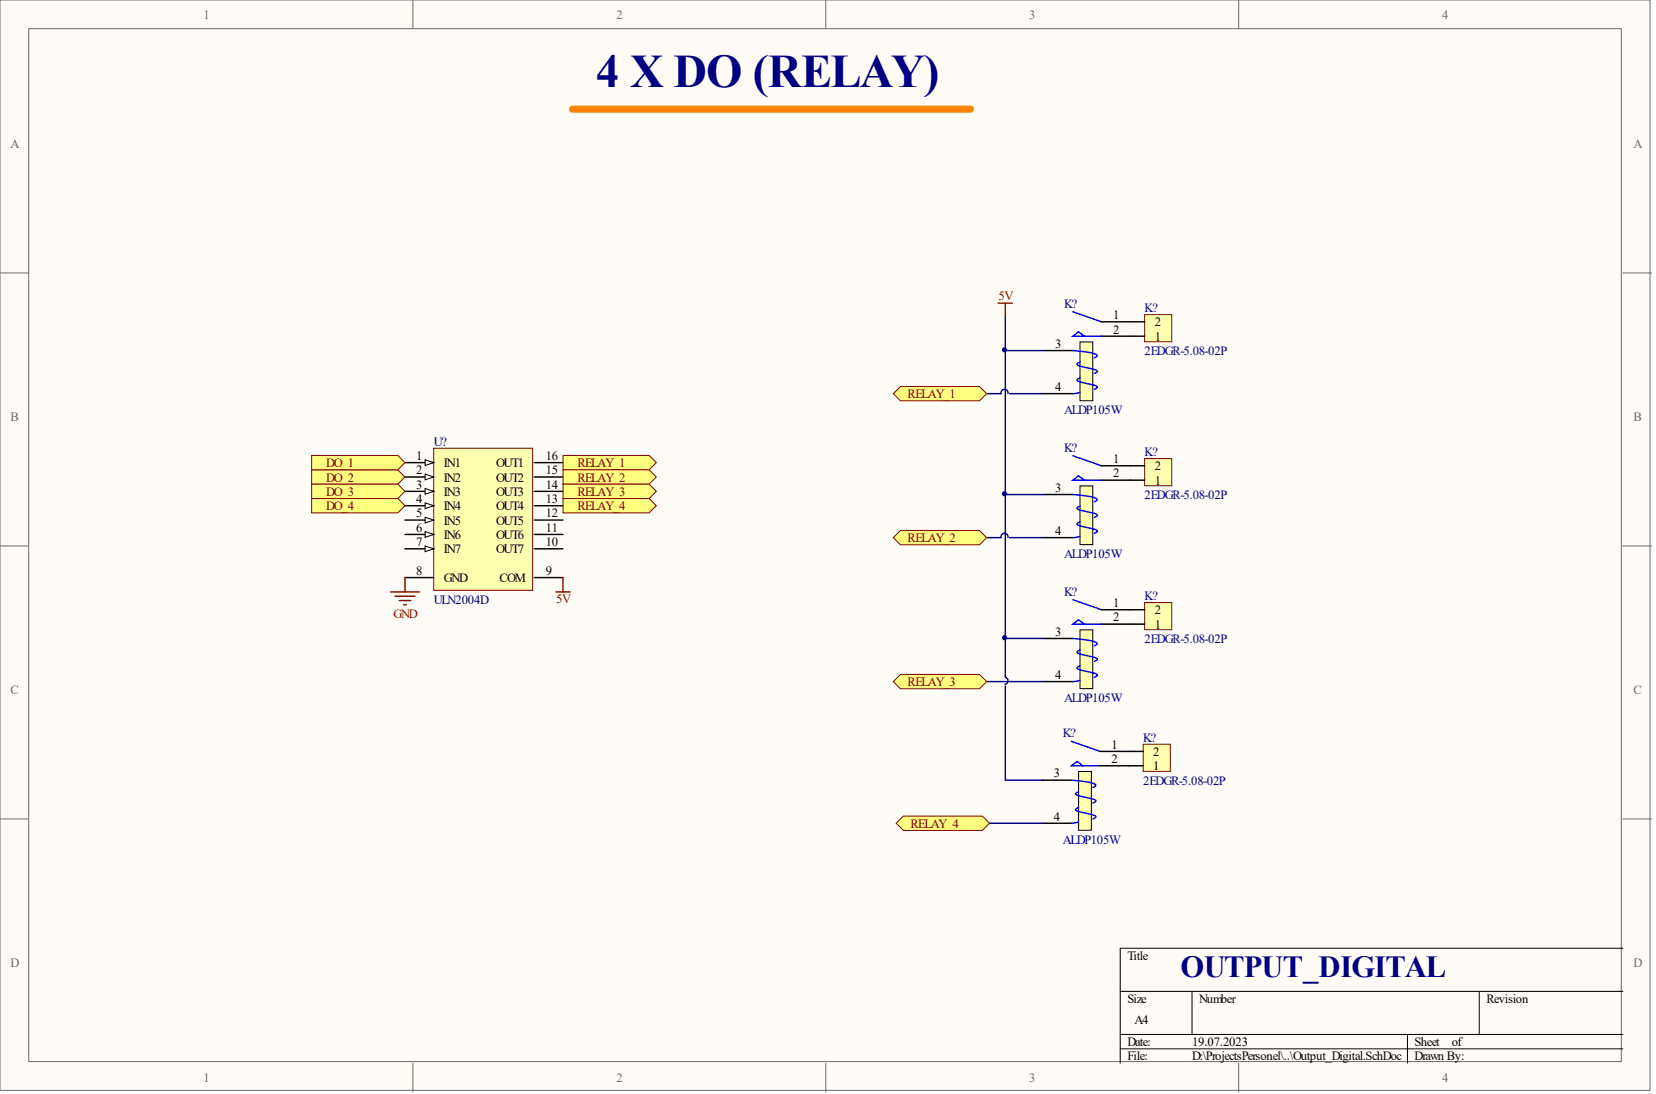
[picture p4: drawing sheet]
<svg xmlns="http://www.w3.org/2000/svg" width="292mm" height="193mm" viewBox="0 0 292 193" stroke-linecap="round" stroke-linejoin="round" font-family="sans-serif">
<g fill="#fffcf8" stroke="#696969" stroke-width=".18">
<path d="M0 0h291v192.3h-291z"/>
<path d="M5.1 5.1h280.9v182.2h-280.9z"/>
</g>
<path d="M72.8 0v5.1M145.7 0v5.1M218.5 0v5.1M0 48.1h5.1M286.3 48.1h5M0 96.3h5.1M286.3 96.3h5M0 144.5h5.1M286.3 144.5h5M72.8 187.5v5.1M145.7 187.5v5.1M218.5 187.5v5.1" fill="none" stroke="#696969" stroke-width=".18"/>
<path d="M197.6 174.9h88.7M210.3 174.9v7.6M260.9 174.9v7.6M286.3 167.3h-88.7v20.2M197.6 182.5h88.7M197.6 185h88.7M248.3 182.5v5" fill="none" stroke="#000" stroke-width=".18"/>
<path d="M190.5 60.3h2.3v10.4h-2.3z" fill="#ffffb0" stroke="#000" stroke-width=".18"/>
<path d="M189.2 55l5.1 1.8M191.3 59.3l-1.1-.8-1 .8h5.1M189.2 61.8l2.7 .3 1.2 .3a.35 .35 0 0 1 .4 .4 .35 .35 0 0 1-.5 .3M190.5 66.6l-.5 .4a1.41 1.41 0 0 0 1.3 .6l1.4 .3a.82 .82 0 0 1 .8 .4l-.5 .4M190.5 69.2l-1.3 .2M190.5 63.9l-.5 .3a1.41 1.41 0 0 0 1.3 .6l1.4 .3a.82 .82 0 0 1 .8 .5l-.5 .3" fill="none" stroke="#00f" stroke-width=".25"/>
<path d="M194.3 56.8h5.1M194.3 59.3h5.1M184.2 61.8h5M184.2 69.4h5" fill="none" stroke="#000" stroke-width=".25"/>
<path d="M101 19.3h70.2" fill="none" stroke="#fd8300" stroke-width="1.3"/>
<path d="M190.5 85.7h2.3v10.4h-2.3z" fill="#ffffb0" stroke="#000" stroke-width=".18"/>
<path d="M189.2 87.2l2.7 .3 1.2 .3a.35 .35 0 0 1 .4 .4 .35 .35 0 0 1-.5 .3M189.2 80.4l5.1 1.8M190.5 92l-.5 .4a1.41 1.41 0 0 0 1.3 .6l1.4 .3a.82 .82 0 0 1 .8 .4l-.5 .4M190.5 94.6l-1.3 .2M190.5 89.3l-.5 .3a1.41 1.41 0 0 0 1.3 .6l1.4 .3a.82 .82 0 0 1 .8 .5l-.5 .3M191.3 84.7l-1.1-.8-1 .8h5.1" fill="none" stroke="#00f" stroke-width=".25"/>
<path d="M184.2 87.2h5M184.2 94.8h5M194.3 82.2h5.1M194.3 84.7h5.1" fill="none" stroke="#000" stroke-width=".25"/>
<path d="M190.5 111.1h2.3v10.4h-2.3z" fill="#ffffb0" stroke="#000" stroke-width=".18"/>
<path d="M189.2 112.6l2.7 .3 1.2 .3a.35 .35 0 0 1 .4 .4 .35 .35 0 0 1-.5 .3M189.2 105.8l5.1 1.8M190.5 117.4l-.5 .4a1.41 1.41 0 0 0 1.3 .5l1.4 .4a.82 .82 0 0 1 .8 .4l-.5 .4M190.5 120l-1.3 .2M190.5 114.6l-.5 .4a1.41 1.41 0 0 0 1.3 .6l1.4 .3a.82 .82 0 0 1 .8 .4l-.5 .4M191.3 110.1l-1.1-.8-1 .8h5.1" fill="none" stroke="#00f" stroke-width=".25"/>
<path d="M184.2 112.6h5M194.3 107.6h5.1M194.3 110.1h5.1M184.2 120.2h5" fill="none" stroke="#000" stroke-width=".25"/>
<path d="M76.5 79.1h17.5v25h-17.5z" fill="#ffffb0" stroke="#800000" stroke-width=".18"/>
<path d="M71.4 81.6h5.1" fill="none" stroke="#000" stroke-width=".25"/>
<path d="M75 81.1l1.5 .5-1.5 .5z" fill="#fffcf8" stroke="#000" stroke-width=".18"/>
<path d="M71.4 84.1h5.1" fill="none" stroke="#000" stroke-width=".25"/>
<path d="M75 83.6l1.5 .5-1.5 .5z" fill="#fffcf8" stroke="#000" stroke-width=".18"/>
<path d="M71.4 86.7h5.1" fill="none" stroke="#000" stroke-width=".25"/>
<path d="M75 86.2l1.5 .5-1.5 .5z" fill="#fffcf8" stroke="#000" stroke-width=".18"/>
<path d="M71.4 89.2h5.1" fill="none" stroke="#000" stroke-width=".25"/>
<path d="M75 88.7l1.5 .5-1.5 .5z" fill="#fffcf8" stroke="#000" stroke-width=".18"/>
<path d="M71.4 91.7h5.1" fill="none" stroke="#000" stroke-width=".25"/>
<path d="M75 91.2l1.5 .5-1.5 .5z" fill="#fffcf8" stroke="#000" stroke-width=".18"/>
<path d="M71.4 94.3h5.1" fill="none" stroke="#000" stroke-width=".25"/>
<path d="M75 93.8l1.5 .5-1.5 .5z" fill="#fffcf8" stroke="#000" stroke-width=".18"/>
<path d="M71.4 96.8h5.1" fill="none" stroke="#000" stroke-width=".25"/>
<path d="M75 96.3l1.5 .5-1.5 .5z" fill="#fffcf8" stroke="#000" stroke-width=".18"/>
<path d="M94.2 81.6h5.1M94.2 86.7h5.1M94.2 89.2h5.1M94.2 91.7h5.1M94.2 94.3h5.1M94.2 96.8h5.1M94.2 84.1h5.1M71.4 101.9h5.1M94.2 101.9h5.1" fill="none" stroke="#000" stroke-width=".25"/>
<path d="M68.9 104.4h5.1M69.7 105.2h3.5M70.4 105.9h2.1M71.2 106.7h.5M71.4 101.9v2.5M98 104.4h2.6M99.3 101.9v2.5" fill="none" stroke="#800000" stroke-width=".25"/>
<g fill="#ffff80" stroke="#800000" stroke-width=".18">
<path d="M99.3 80.3h15.2l1.3 1.3-1.3 1.3h-15.2z" fill-rule="evenodd"/>
<path d="M99.3 82.9h15.2l1.3 1.2-1.3 1.3h-15.2z" fill-rule="evenodd"/>
<path d="M99.3 85.4h15.2l1.3 1.3-1.3 1.2h-15.2z" fill-rule="evenodd"/>
<path d="M55 82.9h15.2l1.2 1.2-1.2 1.3h-15.2z" fill-rule="evenodd"/>
<path d="M55 85.4h15.2l1.2 1.3-1.2 1.2h-15.2z" fill-rule="evenodd"/>
<path d="M55 80.3h15.2l1.2 1.3-1.2 1.3h-15.2z" fill-rule="evenodd"/>
</g>
<path d="M176.1 53.5h2.5M177.3 53.5v2.5" fill="none" stroke="#800000" stroke-width=".25"/>
<path d="M177.3 56v31.2M177.3 61.8h6.9M177.8 69.4a.62 .62 0 0 0-.6-.7 .62 .62 0 0 0-.6 .7h-2.6M178.1 69.4h6.1M177.8 94.8a.62 .62 0 0 0-.6-.7 .62 .62 0 0 0-.6 .7h-2.6M178.1 94.8h6.1M184.2 87.2h-6.9v25.4h6.9M174 120.2h10.2" fill="none" stroke="#000080" stroke-width=".25"/>
<g fill="#ffff80" stroke="#800000" stroke-width=".18">
<path d="M158.8 68.2h14l1.2 1.2-1.2 1.3h-14l-1.2-1.3z" fill-rule="evenodd"/>
<path d="M158.8 93.6h14l1.2 1.2-1.2 1.3h-14l-1.2-1.3z" fill-rule="evenodd"/>
<path d="M158.8 119h14l1.2 1.2-1.2 1.3h-14l-1.2-1.3z" fill-rule="evenodd"/>
</g>
<path d="M201.9 55.5h4.8v4.8h-4.8z" fill="#ffffb0" stroke="#800000" stroke-width=".18"/>
<path d="M199.4 56.8h2.5M199.4 59.3h2.5" fill="none" stroke="#000" stroke-width=".25"/>
<path d="M201.9 80.9h4.8v4.8h-4.8z" fill="#ffffb0" stroke="#800000" stroke-width=".18"/>
<path d="M199.4 82.2h2.5M199.4 84.7h2.5" fill="none" stroke="#000" stroke-width=".25"/>
<path d="M201.9 106.3h4.8v4.8h-4.8z" fill="#ffffb0" stroke="#800000" stroke-width=".18"/>
<path d="M199.4 107.6h2.5M199.4 110.1h2.5" fill="none" stroke="#000" stroke-width=".25"/>
<path d="M190.2 136.1h2.3v10.4h-2.3z" fill="#ffffb0" stroke="#000" stroke-width=".18"/>
<path d="M189 137.6l2.7 .3 1.1 .3a.35 .35 0 0 1 .4 .4 .35 .35 0 0 1-.4 .3M189 130.8l5 1.7M190.2 139.6l-.5 .4a1.41 1.41 0 0 0 1.3 .5l1.4 .4a.82 .82 0 0 1 .9 .4l-.5 .4M191 135.1l-1-.8-1 .8h5M190.2 142.4l-.5 .4a1.41 1.41 0 0 0 1.3 .5l1.4 .3a.82 .82 0 0 1 .9 .5l-.5 .4M190.2 145l-1.2 .2" fill="none" stroke="#00f" stroke-width=".25"/>
<path d="M183.9 137.6h5.1M194 132.5h5.1M194 135.1h5.1M183.9 145.2h5.1" fill="none" stroke="#000" stroke-width=".25"/>
<path d="M201.6 131.3h4.8v4.8h-4.8z" fill="#ffffb0" stroke="#800000" stroke-width=".18"/>
<path d="M199.1 132.5h2.5M199.1 135.1h2.5" fill="none" stroke="#000" stroke-width=".25"/>
<path d="M159.3 143.9h14l1.2 1.3-1.2 1.3h-14l-1.2-1.3z" fill-rule="evenodd" fill="#ffff80" stroke="#800000" stroke-width=".18"/>
<path d="M177.3 112.6v6.9a.62 .62 0 0 1 .5 .6 .62 .62 0 0 1-.5 .6M177.3 121v16.6h6.6M174.5 145.2h9.4" fill="none" stroke="#000080" stroke-width=".25"/>
<g fill="#ffff80" stroke="#800000" stroke-width=".18">
<path d="M99.3 87.9h15.2l1.3 1.3-1.3 1.3h-15.2z" fill-rule="evenodd"/>
<path d="M55 87.9h15.2l1.2 1.3-1.2 1.3h-15.2z" fill-rule="evenodd"/>
</g>
<g fill="#000080" stroke="#000080" stroke-width=".18">
<circle cx="177.2" cy="112.5" r=".37"/>
<circle cx="177.2" cy="87.1" r=".37"/>
<circle cx="177.2" cy="61.7" r=".37"/>
</g>
<text font-size="8.2" fill="#000080" x="105.1" y="15.3">4 X DO (RELAY)</text>
<text font-size="5.4" fill="#000080" x="208.2" y="172.4">OUTPUT_DIGITAL</text>
<g font-size="2.2" fill="#696969">
<text x="35.9" y="3.3">1</text>
<text x="108.7" y="3.3">2</text>
<text x="181.6" y="3.3">3</text>
<text x="254.4" y="3.3">4</text>
<text x="1.8" y="26.1">A</text>
<text x="288.1" y="26.1">A</text>
<text x="1.8" y="74.2">B</text>
<text x="288.1" y="74.2">B</text>
<text x="1.8" y="122.4">C</text>
<text x="288.1" y="122.4">C</text>
<text x="1.8" y="170.5">D</text>
<text x="288.1" y="170.5">D</text>
<text x="35.9" y="190.8">1</text>
<text x="108.7" y="190.8">2</text>
<text x="181.6" y="190.8">3</text>
<text x="254.4" y="190.8">4</text>
</g>
<g font-size="2.2" fill="#800000">
<text x="176.1" y="53">5V</text>
<text x="160.1" y="70.2">RELAY_1</text>
<text x="57.5" y="82.4">DO_1</text>
<text x="101.8" y="82.4">RELAY_1</text>
<text x="57.5" y="84.9">DO_2</text>
<text x="57.5" y="87.5">DO_3</text>
<text x="101.8" y="84.9">RELAY_2</text>
<text x="101.8" y="87.5">RELAY_3</text>
<text x="57.5" y="90">DO_4</text>
<text x="101.8" y="90">RELAY_4</text>
<text x="160.1" y="95.6">RELAY_2</text>
<text x="98.1" y="106.4">5V</text>
<text x="69.4" y="108.9">GND</text>
<text x="160.1" y="121">RELAY_3</text>
<text x="160.6" y="146">RELAY_4</text>
</g>
<g font-size="2.2" fill="#000080">
<text x="187.7" y="54.3">K?</text>
<text x="201.9" y="55">K?</text>
<text x="201.9" y="62.6">2EDGR-5.08-02P</text>
<text x="187.7" y="73">ALDP105W</text>
<text x="76.5" y="78.6">U?</text>
<text x="187.7" y="79.7">K?</text>
<text x="201.9" y="80.4">K?</text>
<text x="201.9" y="88">2EDGR-5.08-02P</text>
<text x="187.7" y="98.4">ALDP105W</text>
<text x="76.5" y="106.5">ULN2004D</text>
<text x="187.7" y="105.1">K?</text>
<text x="201.9" y="105.8">K?</text>
<text x="201.9" y="113.4">2EDGR-5.08-02P</text>
<text x="187.7" y="123.8">ALDP105W</text>
<text x="187.5" y="130">K?</text>
<text x="201.6" y="130.8">K?</text>
<text x="201.6" y="138.4">2EDGR-5.08-02P</text>
<text x="187.5" y="148.8">ALDP105W</text>
</g>
<g font-size="2.2">
<text x="196.3" y="56.3">1</text>
<text x="196.3" y="58.8">2</text>
<text x="203.7" y="57.6">2</text>
<text x="186.1" y="61.4">3</text>
<text x="203.7" y="60.1">1</text>
<text x="186.1" y="69">4</text>
<text x="73.4" y="81.1">1</text>
<text x="73.4" y="83.7">2</text>
<text x="78.3" y="82.4">IN1</text>
<text x="87.5" y="82.4">OUT1</text>
<text x="96.3" y="81.1">16</text>
<text x="96.3" y="83.7">15</text>
<text x="196.3" y="81.7">1</text>
<text x="203.7" y="83">2</text>
<text x="73.4" y="86.2">3</text>
<text x="73.4" y="88.7">4</text>
<text x="78.3" y="84.9">IN2</text>
<text x="78.3" y="87.5">IN3</text>
<text x="87.5" y="87.5">OUT3</text>
<text x="87.5" y="84.9">OUT2</text>
<text x="96.3" y="86.2">14</text>
<text x="96.3" y="88.7">13</text>
<text x="186.1" y="86.8">3</text>
<text x="196.3" y="84.2">2</text>
<text x="203.7" y="85.5">1</text>
<text x="73.4" y="91.3">5</text>
<text x="73.4" y="93.8">6</text>
<text x="78.3" y="90">IN4</text>
<text x="78.3" y="92.5">IN5</text>
<text x="78.3" y="95.1">IN6</text>
<text x="87.5" y="90">OUT4</text>
<text x="87.5" y="92.5">OUT5</text>
<text x="87.5" y="95.1">OUT6</text>
<text x="96.3" y="91.3">12</text>
<text x="96.3" y="93.8">11</text>
<text x="186.1" y="94.4">4</text>
<text x="73.4" y="96.3">7</text>
<text x="73.4" y="101.4">8</text>
<text x="78.3" y="97.6">IN7</text>
<text x="87.5" y="97.6">OUT7</text>
<text x="96.3" y="96.3">10</text>
<text x="96.3" y="101.4">9</text>
<text x="78.3" y="102.7">GND</text>
<text x="88.1" y="102.7">COM</text>
<text x="196.3" y="107.1">1</text>
<text x="186.1" y="112.2">3</text>
<text x="196.3" y="109.6">2</text>
<text x="203.7" y="108.3">2</text>
<text x="203.7" y="110.9">1</text>
<text x="186.1" y="119.8">4</text>
<text x="185.9" y="137.1">3</text>
<text x="196.1" y="132.1">1</text>
<text x="196.1" y="134.6">2</text>
<text x="203.4" y="133.3">2</text>
<text x="203.4" y="135.9">1</text>
<text x="185.9" y="144.7">4</text>
<text x="198.9" y="169.2">Title</text>
<text x="198.9" y="176.9">Size</text>
<text x="211.5" y="176.9">Number</text>
<text x="262.2" y="176.9">Revision</text>
<text x="198.9" y="184.5">Date:</text>
<text x="200.1" y="180.7">A4</text>
<text x="210.3" y="184.5">19.07.2023</text>
<text x="249.5" y="184.5">Sheet</text>
<text x="256.1" y="184.5">of</text>
<text x="198.9" y="187">File:</text>
<text x="210.3" y="187">D:\ProjectsPersonel\..\Output_Digital.SchDoc</text>
<text x="249.5" y="187">Drawn By:</text>
</g>
</svg>
